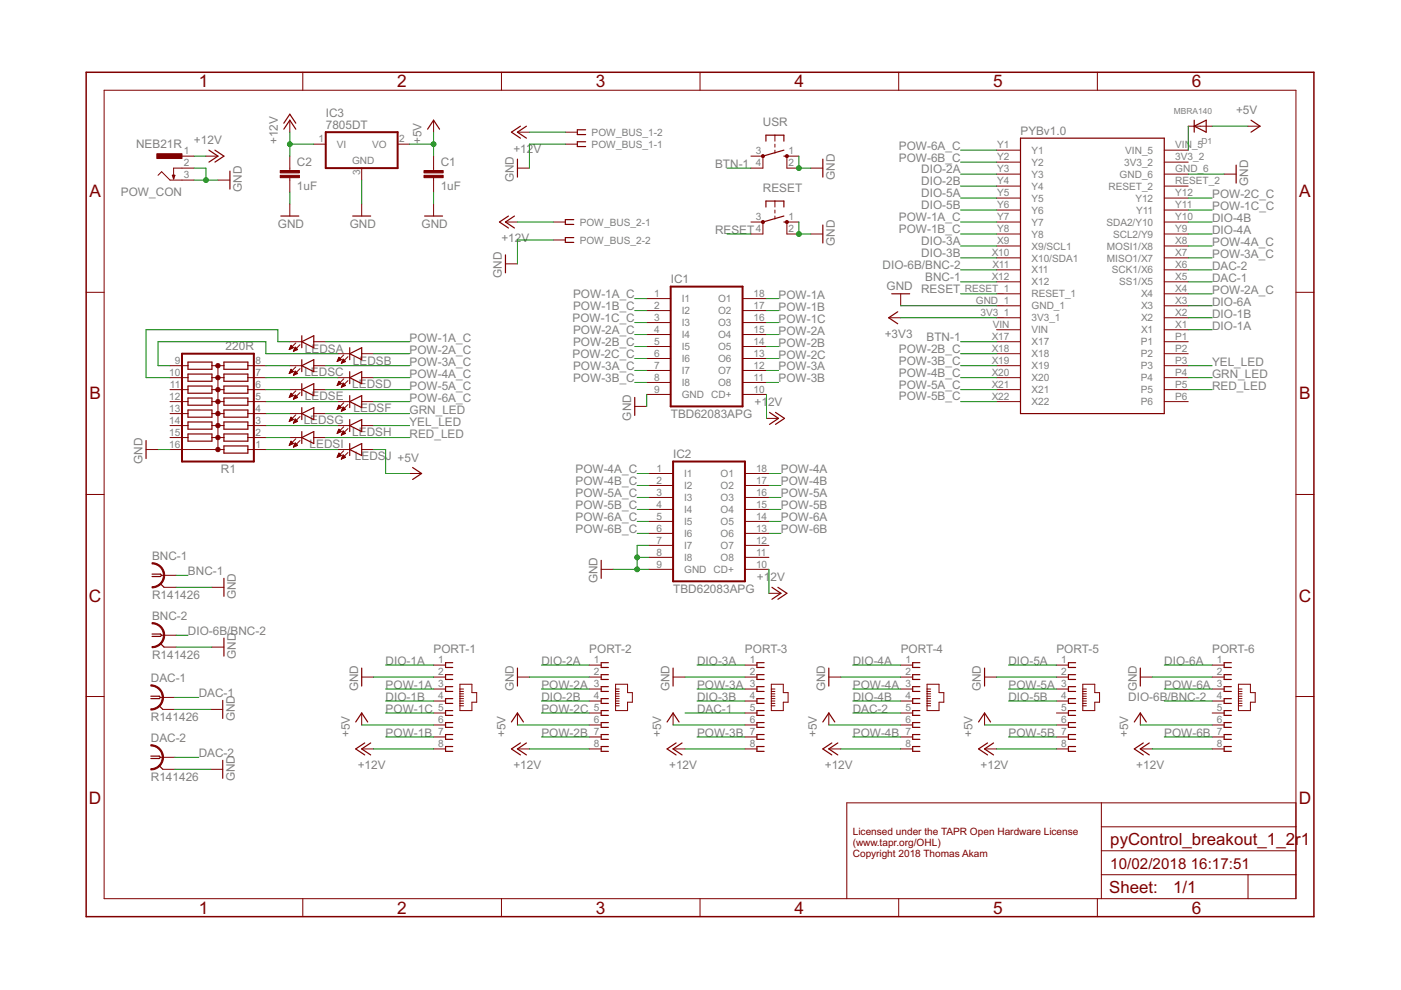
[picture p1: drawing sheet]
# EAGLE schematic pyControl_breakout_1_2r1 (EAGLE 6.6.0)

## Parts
BNC-1  R141426  [R141426]
BNC-2  R141426  [R141426]
C1  1uF  C-EUC1206  [C1206]
C2  1uF  C-EUC1206  [C1206]
D1  MBRA140  DIODESOD-123  [SOD-123]
DAC-1  R141426  [R141426]
DAC-2  R141426  [R141426]
IC1  TBD62083APG  ULN2803A  [DIL18]
IC2  TBD62083APG  ULN2803A  [DIL18]
IC3  7805DT  [TO252]
LEDS  LED_BARGRAPH_10  [LED_BARGAPH_10]
PORT-1  RJ45VERTICAL  [RJ45-NO-SHIELD-VERTICAL]
PORT-2  RJ45VERTICAL  [RJ45-NO-SHIELD-VERTICAL]
PORT-3  RJ45VERTICAL  [RJ45-NO-SHIELD-VERTICAL]
PORT-4  RJ45VERTICAL  [RJ45-NO-SHIELD-VERTICAL]
PORT-5  RJ45VERTICAL  [RJ45-NO-SHIELD-VERTICAL]
PORT-6  RJ45VERTICAL  [RJ45-NO-SHIELD-VERTICAL]
POW_BUS_1  SSW-102-02-S-S-RA  [SSW-102-02-S-S-RA]
POW_BUS_2  SSW-102-02-S-S-RA  [SSW-102-02-S-S-RA]
POW_CON  NEB21R  [NEB21R]
PYBOARD  PYBOARD-REDUCED-2  [PYBOARD-REDUCED-2]
R1  220R  2NBS16-15  [SO16]
RESET  40-XX  [B3F-40XX]
USR  40-XX  [B3F-40XX]

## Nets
+3V3: PYBOARD.3V3_1
+5V: C1.1 D1.A IC3.2(VO) LEDS.10(J:A) PORT-1.6 PORT-2.6 PORT-3.6 PORT-4.6 PORT-5.6 PORT-6.6
+12V: C2.1 IC1.10(CD+) IC2.10(CD+) IC3.1(VI) PORT-1.8 PORT-2.8 PORT-3.8 PORT-4.8 PORT-5.8 PORT-6.8 POW_BUS_1.2 POW_BUS_2.1 POW_CON.1
BNC-1: BNC-1.1 PYBOARD.X12
BTN-1: PYBOARD.X17 USR.4(P1)
DAC-1: DAC-1.1 PORT-3.5 PYBOARD.X5(SS1/X5)
DAC-2: DAC-2.1 PORT-4.5 PYBOARD.X6(SCK1/X6)
DIO-1A: PORT-1.1 PYBOARD.X1
DIO-1B: PORT-1.4 PYBOARD.X2
DIO-2A: PORT-2.1 PYBOARD.Y3
DIO-2B: PORT-2.4 PYBOARD.Y4
DIO-3A: PORT-3.1 PYBOARD.X9(X9/SCL1)
DIO-3B: PORT-3.4 PYBOARD.X10(X10/SDA1)
DIO-4A: PORT-4.1 PYBOARD.Y9(SCL2/Y9)
DIO-4B: PORT-4.4 PYBOARD.Y10(SDA2/Y10)
DIO-5A: PORT-5.1 PYBOARD.Y5
DIO-5B: PORT-5.4 PYBOARD.Y6
DIO-6A: PORT-6.1 PYBOARD.X3
DIO-6B/BNC-2: BNC-2.1 PORT-6.4 PYBOARD.X11
GND: BNC-1.2(GND) BNC-2.2(GND) C1.2 C2.2 DAC-1.2(GND) DAC-2.2(GND) IC1.9(GND) IC2.7(I7) IC2.8(I8) IC2.9(GND) IC3.3(GND) PORT-1.2 PORT-2.2 PORT-3.2 PORT-4.2 PORT-5.2 PORT-6.2 POW_BUS_1.1 POW_BUS_2.2 POW_CON.2 POW_CON.3 PYBOARD.GND_1 PYBOARD.GND_6 R1.16 RESET.1(S) RESET.2(S1) USR.1(S) USR.2(S1)
GRN_LED: LEDS.7(G:A) PYBOARD.P4
N$1: LEDS.12(I:C) R1.2
N$6: LEDS.19(B:C) R1.9
N$7: LEDS.18(C:C) R1.8
N$8: LEDS.17(D:C) R1.7
N$9: LEDS.16(E:C) R1.6
N$10: LEDS.15(F:C) R1.5
N$11: LEDS.14(G:C) R1.4
N$12: LEDS.13(H:C) R1.3
N$13: LEDS.20(A:C) R1.10
N$14: LEDS.11(J:C) R1.1
N$15: D1.C PYBOARD.VIN_5
POW-1A: IC1.18(O1) PORT-1.3
POW-1A_C: IC1.1(I1) LEDS.1(A:A) PYBOARD.Y7
POW-1B: IC1.17(O2) PORT-1.7
POW-1B_C: IC1.2(I2) PYBOARD.Y8
POW-1C: IC1.16(O3) PORT-1.5
POW-1C_C: IC1.3(I3) PYBOARD.Y11
POW-2A: IC1.15(O4) PORT-2.3
POW-2A_C: IC1.4(I4) LEDS.2(B:A) PYBOARD.X4
POW-2B: IC1.14(O5) PORT-2.7
POW-2B_C: IC1.5(I5) PYBOARD.X18
POW-2C: IC1.13(O6) PORT-2.5
POW-2C_C: IC1.6(I6) PYBOARD.Y12
POW-3A: IC1.12(O7) PORT-3.3
POW-3A_C: IC1.7(I7) LEDS.3(C:A) PYBOARD.X7(MISO1/X7)
POW-3B: IC1.11(O8) PORT-3.7
POW-3B_C: IC1.8(I8) PYBOARD.X19
POW-4A: IC2.18(O1) PORT-4.3
POW-4A_C: IC2.1(I1) LEDS.4(D:A) PYBOARD.X8(MOSI1/X8)
POW-4B: IC2.17(O2) PORT-4.7
POW-4B_C: IC2.2(I2) PYBOARD.X20
POW-5A: IC2.16(O3) PORT-5.3
POW-5A_C: IC2.3(I3) LEDS.5(E:A) PYBOARD.X21
POW-5B: IC2.15(O4) PORT-5.7
POW-5B_C: IC2.4(I4) PYBOARD.X22
POW-6A: IC2.14(O5) PORT-6.3
POW-6A_C: IC2.5(I5) LEDS.6(F:A) PYBOARD.Y1
POW-6B: IC2.13(O6) PORT-6.7
POW-6B_C: IC2.6(I6) PYBOARD.Y2
RED_LED: LEDS.9(I:A) PYBOARD.P5
RESET: PYBOARD.RESET_1 RESET.4(P1)
YEL_LED: LEDS.8(H:A) PYBOARD.P3
Unconnected: IC2.11(O8) IC2.12(O7) PORT-5.5 PORT-6.5 PYBOARD.3V3_2 PYBOARD.P1 PYBOARD.P2 PYBOARD.P6 PYBOARD.RESET_2 PYBOARD.VIN R1.11 R1.12 R1.13 R1.14 R1.15 RESET.3(P) USR.3(P)

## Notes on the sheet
- Licensed under the TAPR Open Hardware License
  (www.tapr.org/OHL)
  Copyright 2018 Thomas Akam

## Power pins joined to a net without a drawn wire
GND: BNC-1.3(GND) BNC-1.4(GND) BNC-1.5(GND) BNC-2.3(GND) BNC-2.4(GND) BNC-2.5(GND) DAC-1.3(GND) DAC-1.4(GND) DAC-1.5(GND) DAC-2.3(GND) DAC-2.4(GND) DAC-2.5(GND)
